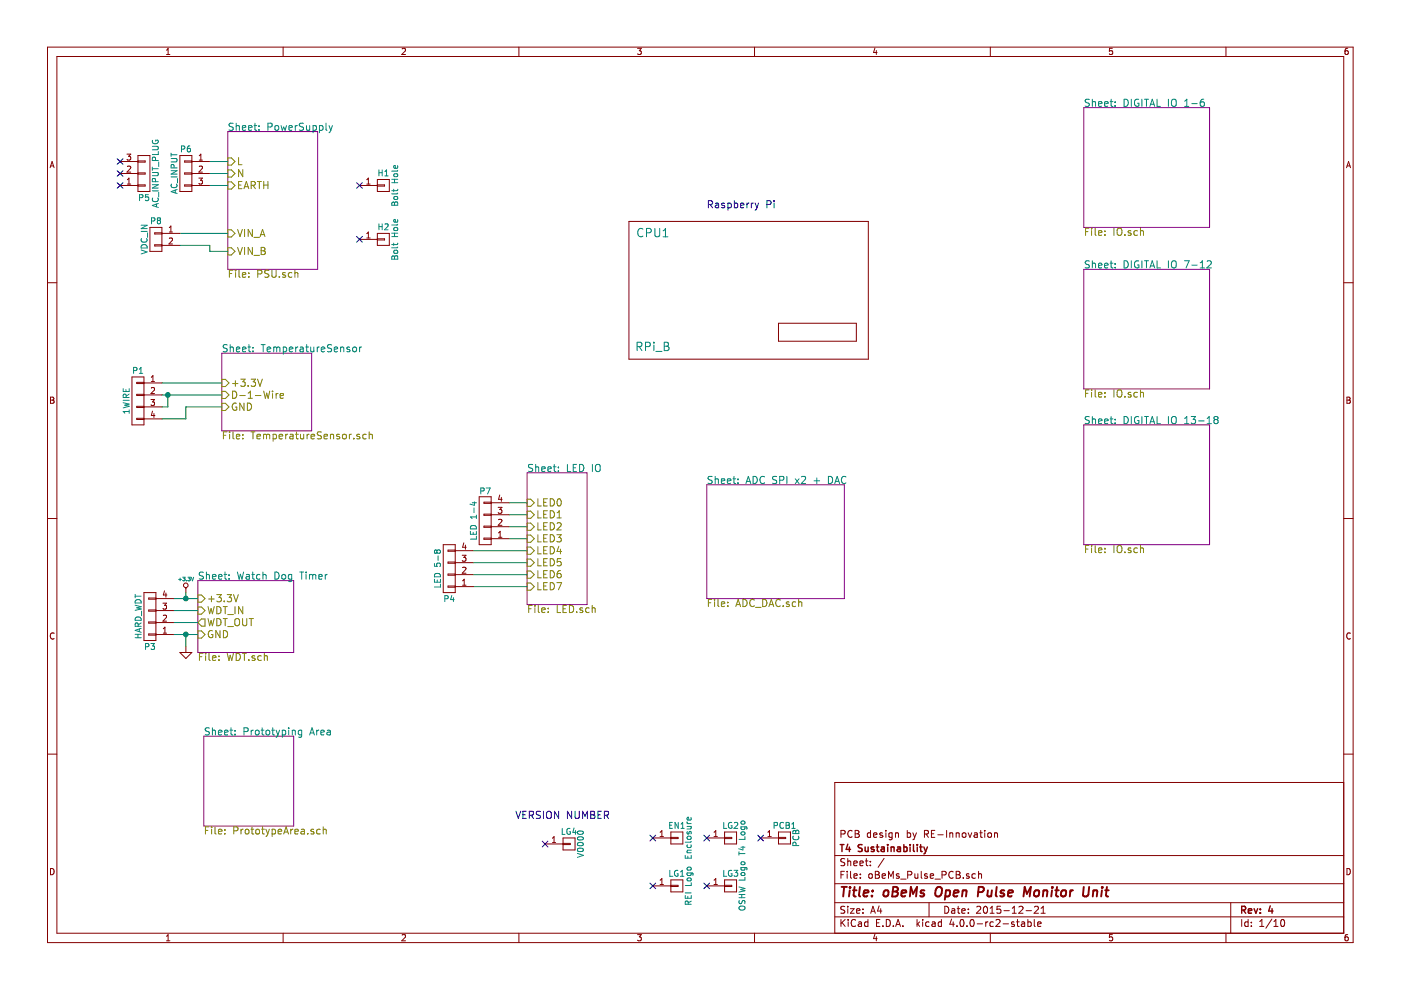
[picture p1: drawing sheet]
EESchema Schematic File Version 2
LIBS:oBeMs_Pulse_PCB-rescue
LIBS:power
LIBS:device
LIBS:transistors
LIBS:conn
LIBS:linear
LIBS:regul
LIBS:74xx
LIBS:cmos4000
LIBS:adc-dac
LIBS:memory
LIBS:xilinx
LIBS:microcontrollers
LIBS:dsp
LIBS:microchip
LIBS:analog_switches
LIBS:motorola
LIBS:texas
LIBS:intel
LIBS:audio
LIBS:interface
LIBS:digital-audio
LIBS:philips
LIBS:display
LIBS:cypress
LIBS:siliconi
LIBS:opto
LIBS:atmel
LIBS:contrib
LIBS:valves
LIBS:matts_components
LIBS:oBeMs_Pulse_PCB-cache
EELAYER 25 0
EELAYER END
$Descr A4 11693 8268
encoding utf-8
Sheet 1 10
Title "oBeMs Open Pulse Monitor Unit"
Date "2015-12-21"
Rev "4"
Comp "T4 Sustainability"
Comment1 "PCB design by RE-Innovation"
Comment2 ""
Comment3 ""
Comment4 ""
$EndDescr
$Comp
L CONN_01X03 P6
U 1 1
P 1550 1450
F 0 "P6" H 1550 1650 50  0000 C CNN
F 1 "AC_INPUT" V 1650 1450 50  0000 C CNN
F 2 "REInnovationFootprint:TH_3W_CamdenBoss" H 1550 1450 60  0001 C CNN
F 3 "http://www.farnell.com/datasheets/1564536.pdf" H 1550 1450 60  0001 C CNN
F 4 "240V AC >3A" H 1550 1450 60  0001 C CNN "Description"
F 5 "~" H 1550 1450 60  0001 C CNN "Notes"
F 6 "CamdenBoss" H 1550 1450 60  0001 C CNN "Manufacturer"
F 7 "CTB9358/3" H 1550 1450 60  0001 C CNN "Manufacturer Part No"
F 8 "CPC" H 1550 1450 60  0001 C CNN "Supplier 1"
F 9 "CN11626" H 1550 1450 60  0001 C CNN "Supplier 1 Part No"
F 10 "~" H 1550 1450 60  0001 C CNN "Supplier 2"
F 11 "~" H 1550 1450 60  0001 C CNN "Supplier 2 Part No"
	1    1550 1450
	-1   0    0    -1  
$EndComp
Text Notes 5900 1750 0    60   ~ 0
Raspberry Pi
$Comp
L CONN_01X01 EN1
U 1 1
P 5650 7000
F 0 "EN1" H 5650 7100 50  0000 C CNN
F 1 "Enclosure" V 5750 7000 50  0000 C CNN
F 2 "" H 5650 7000 60  0001 C CNN
F 3 "" H 5650 7000 60  0000 C CNN
	1    5650 7000
	1    0    0    -1  
$EndComp
NoConn ~ 5450 7000
$Comp
L CONN_01X01 PCB1
U 1 1
P 6550 7000
F 0 "PCB1" H 6550 7100 50  0000 C CNN
F 1 "PCB" V 6650 7000 50  0000 C CNN
F 2 "REInnovationFootprint:PCB_120x150_WISKA" H 6550 7000 60  0001 C CNN
F 3 "" H 6550 7000 60  0000 C CNN
	1    6550 7000
	1    0    0    -1  
$EndComp
NoConn ~ 6350 7000
$Comp
L CONN_01X01 LG2
U 1 1
P 6100 7000
F 0 "LG2" H 6100 7100 50  0000 C CNN
F 1 "T4 Logo" V 6200 7000 50  0000 C CNN
F 2 "PCB_logo:T4_32mm" H 6100 7000 60  0001 C CNN
F 3 "" H 6100 7000 60  0000 C CNN
	1    6100 7000
	1    0    0    -1  
$EndComp
NoConn ~ 5900 7000
$Comp
L RPi_B CPU1
U 1 1
P 7150 2150
F 0 "CPU1" H 5450 2350 70  0000 C CNN
F 1 "RPi_B" H 5450 1400 70  0000 C CNN
F 2 "REInnovationFootprint:RPi_B_B+_MOUNTING" H 5950 2250 60  0001 C CNN
F 3 "" H 5950 2250 60  0000 C CNN
	1    7150 2150
	1    0    0    -1  
$EndComp
$Comp
L GND-RESCUE-oBeMs_Pulse_PCB #PWR01
U 1 1
P 1550 5400
F 0 "#PWR01" H 1550 5400 30  0001 C CNN
F 1 "GND" H 1550 5330 30  0001 C CNN
F 2 "" H 1550 5400 60  0000 C CNN
F 3 "" H 1550 5400 60  0000 C CNN
	1    1550 5400
	1    0    0    -1  
$EndComp
$Comp
L +3.3V-RESCUE-oBeMs_Pulse_PCB #PWR02
U 1 1
P 1550 4950
F 0 "#PWR02" H 1550 4910 30  0001 C CNN
F 1 "+3.3V" H 1550 5060 30  0000 C CNN
F 2 "" H 1550 4950 60  0000 C CNN
F 3 "" H 1550 4950 60  0000 C CNN
	1    1550 4950
	1    0    0    -1  
$EndComp
$Comp
L CONN_01X04 P3
U 1 1
P 1250 5150
F 0 "P3" H 1250 5400 50  0000 C CNN
F 1 "HARD_WDT" V 1350 5150 50  0000 C CNN
F 2 "REInnovationFootprint:TH_4x1_CONN" H 1250 5150 60  0001 C CNN
F 3 "" H 1250 5150 60  0000 C CNN
	1    1250 5150
	-1   0    0    1   
$EndComp
$Comp
L CONN_01X03 P5
U 1 1
P 1200 1450
F 0 "P5" H 1200 1650 50  0000 C CNN
F 1 "AC_INPUT_PLUG" V 1300 1450 50  0000 C CNN
F 2 "" H 1200 1450 60  0001 C CNN
F 3 "http://www.farnell.com/datasheets/1826287.pdf" H 1200 1450 60  0001 C CNN
F 4 "240V AC >3A PLUG" H 1200 1450 60  0001 C CNN "Description"
F 5 "~" H 1200 1450 60  0001 C CNN "Notes"
F 6 "CamdenBoss" H 1200 1450 60  0001 C CNN "Manufacturer"
F 7 "CTB9208/3" H 1200 1450 60  0001 C CNN "Manufacturer Part No"
F 8 "CPC" H 1200 1450 60  0001 C CNN "Supplier 1"
F 9 "CN11606" H 1200 1450 60  0001 C CNN "Supplier 1 Part No"
F 10 "~" H 1200 1450 60  0001 C CNN "Supplier 2"
F 11 "~" H 1200 1450 60  0001 C CNN "Supplier 2 Part No"
F 12 "~" H 1200 1450 60  0001 C CNN "Cost"
	1    1200 1450
	1    0    0    1   
$EndComp
NoConn ~ 1000 1350
NoConn ~ 1000 1450
NoConn ~ 1000 1550
$Sheet
S 1900 1100 750  1150
U 563600A1
F0 "PowerSupply" 60
F1 "PSU.sch" 60
F2 "L" I L 1900 1350 60 
F3 "N" I L 1900 1450 60 
F4 "EARTH" I L 1900 1550 60 
F5 "VIN_B" I L 1900 2100 60 
F6 "VIN_A" I L 1900 1950 60 
$EndSheet
Wire Wire Line
	1750 1350 1900 1350
Wire Wire Line
	1750 1450 1900 1450
Wire Wire Line
	1750 1550 1900 1550
$Sheet
S 1850 2950 750  650 
U 563652D9
F0 "TemperatureSensor" 60
F1 "TemperatureSensor.sch" 60
F2 "+3.3V" I L 1850 3200 60 
F3 "GND" I L 1850 3400 60 
F4 "D-1-Wire" I L 1850 3300 60 
$EndSheet
Wire Wire Line
	1550 3400 1850 3400
Wire Wire Line
	1350 3300 1850 3300
Wire Wire Line
	1350 3200 1850 3200
$Sheet
S 1650 4850 800  600 
U 56368FA0
F0 "Watch Dog Timer" 60
F1 "WDT.sch" 60
F2 "+3.3V" I L 1650 5000 60 
F3 "GND" I L 1650 5300 60 
F4 "WDT_IN" I L 1650 5100 60 
F5 "WDT_OUT" O L 1650 5200 60 
$EndSheet
Wire Wire Line
	1450 5000 1650 5000
Wire Wire Line
	1550 4950 1550 5000
Connection ~ 1550 5000
Wire Wire Line
	1450 5100 1650 5100
Wire Wire Line
	1450 5200 1650 5200
Wire Wire Line
	1450 5300 1650 5300
Wire Wire Line
	1550 5400 1550 5300
Connection ~ 1550 5300
$Sheet
S 4400 3950 500  1100
U 5636FAE1
F0 "LED IO" 60
F1 "LED.sch" 60
F2 "LED0" I L 4400 4200 60 
F3 "LED1" I L 4400 4300 60 
F4 "LED2" I L 4400 4400 60 
F5 "LED3" I L 4400 4500 60 
F6 "LED4" I L 4400 4600 60 
F7 "LED5" I L 4400 4700 60 
F8 "LED6" I L 4400 4800 60 
F9 "LED7" I L 4400 4900 60 
$EndSheet
Wire Wire Line
	4250 4200 4400 4200
Wire Wire Line
	4250 4300 4400 4300
Wire Wire Line
	4250 4400 4400 4400
Wire Wire Line
	4250 4500 4400 4500
Wire Wire Line
	3950 4600 4400 4600
Wire Wire Line
	3950 4700 4400 4700
Wire Wire Line
	3950 4800 4400 4800
Wire Wire Line
	3950 4900 4400 4900
$Sheet
S 5900 4050 1150 950 
U 56375F64
F0 "ADC SPI x2 + DAC" 60
F1 "ADC_DAC.sch" 60
$EndSheet
$Sheet
S 9050 900  1050 1000
U 56378529
F0 "DIGITAL IO 1-6" 60
F1 "IO.sch" 60
$EndSheet
$Sheet
S 9050 2250 1050 1000
U 5637E9E0
F0 "DIGITAL IO 7-12" 60
F1 "IO.sch" 60
$EndSheet
$Sheet
S 9050 3550 1050 1000
U 5637EAA2
F0 "DIGITAL IO 13-18" 60
F1 "IO.sch" 60
$EndSheet
$Sheet
S 1700 6150 750  750 
U 56384A5B
F0 "Prototyping Area" 60
F1 "PrototypeArea.sch" 60
$EndSheet
$Comp
L CONN_01X01 LG3
U 1 1
P 6100 7400
F 0 "LG3" H 6100 7500 50  0000 C CNN
F 1 "OSHW Logo" V 6200 7400 50  0000 C CNN
F 2 "PCB_logo:OSHW_13mm" H 6100 7400 60  0001 C CNN
F 3 "" H 6100 7400 60  0000 C CNN
	1    6100 7400
	1    0    0    -1  
$EndComp
NoConn ~ 5900 7400
$Comp
L CONN_01X01 LG1
U 1 1
P 5650 7400
F 0 "LG1" H 5650 7500 50  0000 C CNN
F 1 "REI Logo" V 5750 7400 50  0000 C CNN
F 2 "matts_components:reinnovation_logo_15mm" H 5650 7400 60  0001 C CNN
F 3 "" H 5650 7400 60  0000 C CNN
	1    5650 7400
	1    0    0    -1  
$EndComp
NoConn ~ 5450 7400
$Comp
L CONN_01X04 P7
U 1 1
P 4050 4350
F 0 "P7" H 4050 4100 50  0000 C CNN
F 1 "LED 1-4" V 4150 4350 50  0000 C CNN
F 2 "REInnovationFootprint:Pin_Header_Straight_1x04" H 4050 4350 60  0001 C CNN
F 3 "" H 4050 4350 60  0000 C CNN
	1    4050 4350
	-1   0    0    1   
$EndComp
$Comp
L CONN_01X04 P4
U 1 1
P 3750 4750
F 0 "P4" H 3750 5000 50  0000 C CNN
F 1 "LED 5-8" V 3850 4750 50  0000 C CNN
F 2 "REInnovationFootprint:Pin_Header_Straight_1x04" H 3750 4750 60  0001 C CNN
F 3 "" H 3750 4750 60  0000 C CNN
	1    3750 4750
	-1   0    0    1   
$EndComp
Wire Wire Line
	1500 1950 1900 1950
Wire Wire Line
	1750 2100 1900 2100
$Comp
L CONN_01X02 P8
U 1 1
P 1300 2000
F 0 "P8" H 1300 2150 50  0000 C CNN
F 1 "VDC_IN" V 1400 2000 50  0000 C CNN
F 2 "REInnovationFootprint:TH_CONN_2W" H 1300 2000 50  0001 C CNN
F 3 "" H 1300 2000 50  0000 C CNN
F 4 "~" H 1300 2000 60  0001 C CNN "Description"
F 5 "~" H 1300 2000 60  0001 C CNN "Notes"
F 6 "~" H 1300 2000 60  0001 C CNN "Manufacturer"
F 7 "~" H 1300 2000 60  0001 C CNN "Manufacturer Part No"
F 8 "~" H 1300 2000 60  0001 C CNN "Supplier 1"
F 9 "~" H 1300 2000 60  0001 C CNN "Supplier 1 Part No"
F 10 "~" H 1300 2000 60  0001 C CNN "Supplier 2"
F 11 "~" H 1300 2000 60  0001 C CNN "Supplier 2 Part No"
F 12 "~" H 1300 2000 60  0001 C CNN "Cost"
	1    1300 2000
	-1   0    0    -1  
$EndComp
Wire Wire Line
	1500 2050 1750 2050
Wire Wire Line
	1750 2050 1750 2100
$Comp
L CONN_01X01 H1
U 1 1
P 3200 1550
F 0 "H1" H 3200 1650 50  0000 C CNN
F 1 "Bolt Hole" V 3300 1550 50  0000 C CNN
F 2 "REInnovationFootprint:3mm_hole" H 3200 1550 50  0001 C CNN
F 3 "" H 3200 1550 50  0000 C CNN
	1    3200 1550
	1    0    0    -1  
$EndComp
$Comp
L CONN_01X01 H2
U 1 1
P 3200 2000
F 0 "H2" H 3200 2100 50  0000 C CNN
F 1 "Bolt Hole" V 3300 2000 50  0000 C CNN
F 2 "REInnovationFootprint:3mm_hole" H 3200 2000 50  0001 C CNN
F 3 "" H 3200 2000 50  0000 C CNN
	1    3200 2000
	1    0    0    -1  
$EndComp
NoConn ~ 3000 1550
NoConn ~ 3000 2000
$Comp
L CONN_01X01 LG4
U 1 1
P 4750 7050
F 0 "LG4" H 4750 7150 50  0000 C CNN
F 1 "V0000" V 4850 7050 50  0000 C CNN
F 2 "" H 4750 7050 60  0001 C CNN
F 3 "" H 4750 7050 60  0000 C CNN
F 4 "Value" H 4750 7050 60  0001 C CNN "Description"
F 5 "Value" H 4750 7050 60  0001 C CNN "Notes"
F 6 "Value" H 4750 7050 60  0001 C CNN "Manufacturer"
F 7 "Value" H 4750 7050 60  0001 C CNN "Manufacturer Part No"
F 8 "Value" H 4750 7050 60  0001 C CNN "Supplier 1"
F 9 "Value" H 4750 7050 60  0001 C CNN "Supplier 1 Part No"
F 10 "Value" H 4750 7050 60  0001 C CNN "Supplier 2"
F 11 "Value" H 4750 7050 60  0001 C CNN "Supplier 2 Part No"
	1    4750 7050
	1    0    0    -1  
$EndComp
NoConn ~ 4550 7050
Text Notes 4300 6850 0    60   ~ 0
VERSION NUMBER
$Comp
L CONN_01X04 P1
U 1 1
P 1150 3350
F 0 "P1" H 1150 3600 50  0000 C CNN
F 1 "1WIRE" V 1250 3350 50  0000 C CNN
F 2 "REInnovationFootprint:Pin_Header_Straight_1x04" H 1150 3350 60  0001 C CNN
F 3 "" H 1150 3350 60  0000 C CNN
	1    1150 3350
	-1   0    0    -1  
$EndComp
Wire Wire Line
	1350 3500 1550 3500
Wire Wire Line
	1550 3500 1550 3400
Wire Wire Line
	1350 3400 1400 3400
Wire Wire Line
	1400 3400 1400 3300
Connection ~ 1400 3300
$EndSCHEMATC
